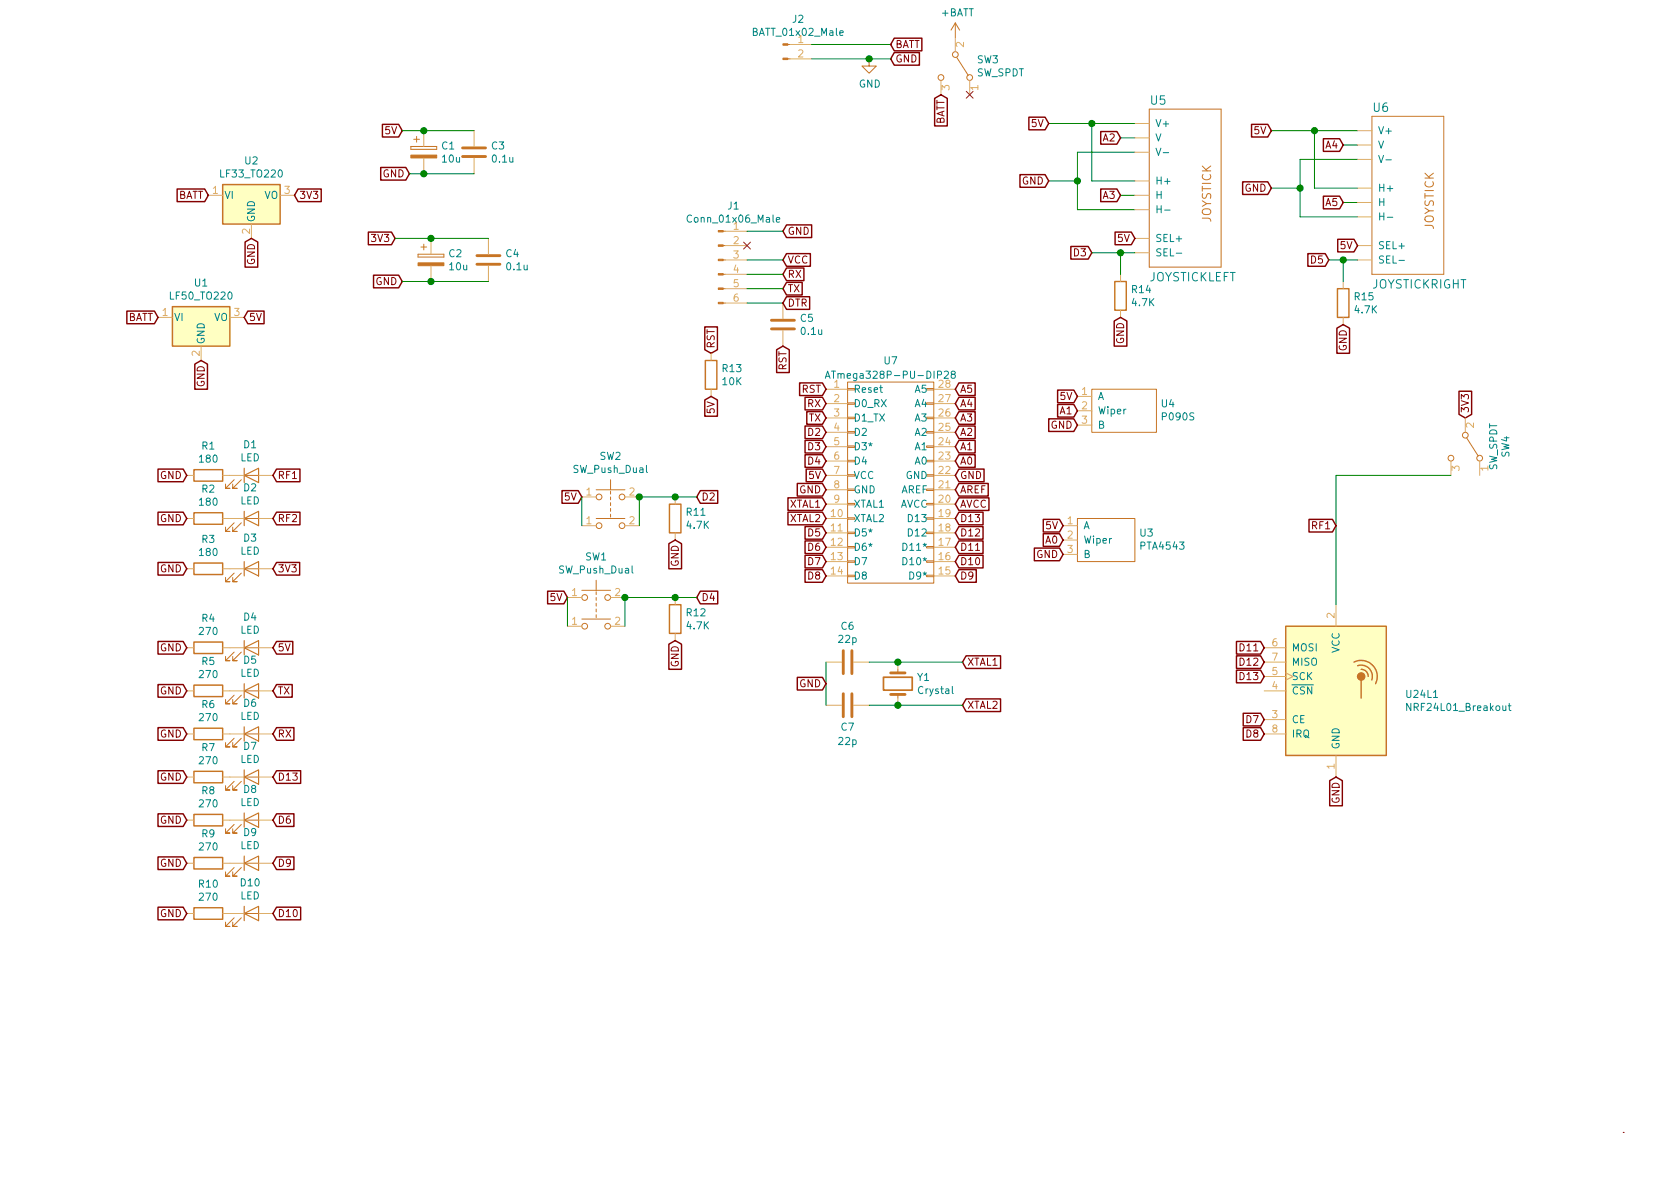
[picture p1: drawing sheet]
EESchema Schematic File Version 4
LIBS:Controller-cache
EELAYER 26 0
EELAYER END
$Descr A4 11693 8268
encoding utf-8
Sheet 1 1
Title ""
Date ""
Rev ""
Comp ""
Comment1 ""
Comment2 ""
Comment3 ""
Comment4 ""
$EndDescr
Wire Wire Line
	7900 850  7600 850 
Wire Wire Line
	7600 850  7300 850 
Wire Wire Line
	7900 1250 7600 1250
Wire Wire Line
	7600 1250 7600 850 
Connection ~ 7600 850 
Wire Wire Line
	7900 1050 7500 1050
Wire Wire Line
	7500 1050 7500 1250
Wire Wire Line
	7500 1250 7500 1450
Wire Wire Line
	7500 1450 7900 1450
Wire Wire Line
	7500 1250 7300 1250
Connection ~ 7500 1250
Wire Wire Line
	7900 950  7800 950 
Wire Wire Line
	7900 1350 7800 1350
$Comp
L Controller-eagle-import:JOYSTICKPTH U5
U 1 0
P 8300 1250
F 0 "U5" H 8000 1780 59  0000 L BNN
F 1 "JOYSTICKLEFT" H 8000 550 59  0000 L BNN
F 2 "Joystick:JOYSTICK" H 8300 1250 50  0001 C CNN
F 3 "" H 8300 1250 50  0001 C CNN
	1    8300 1250
	1    0    0    -1  
$EndComp
$Comp
L Regulator_Linear:LF33_TO220 U2
U 1 1
P 1750 1350
F 0 "U2" H 1750 1592 50  0000 C CNN
F 1 "LF33_TO220" H 1750 1501 50  0000 C CNN
F 2 "Package_TO_SOT_THT:TO-220-3_Vertical" H 1750 1575 50  0001 C CIN
F 3 "http://www.st.com/content/ccc/resource/technical/document/datasheet/c4/0e/7e/2a/be/bc/4c/bd/CD00000546.pdf/files/CD00000546.pdf/jcr:content/translations/en.CD00000546.pdf" H 1750 1300 50  0001 C CNN
	1    1750 1350
	1    0    0    -1  
$EndComp
$Comp
L Regulator_Linear:LF50_TO220 U1
U 1 1
P 1400 2200
F 0 "U1" H 1400 2442 50  0000 C CNN
F 1 "LF50_TO220" H 1400 2351 50  0000 C CNN
F 2 "Package_TO_SOT_THT:TO-220-3_Vertical" H 1400 2425 50  0001 C CIN
F 3 "http://www.st.com/content/ccc/resource/technical/document/datasheet/c4/0e/7e/2a/be/bc/4c/bd/CD00000546.pdf/files/CD00000546.pdf/jcr:content/translations/en.CD00000546.pdf" H 1400 2150 50  0001 C CNN
	1    1400 2200
	1    0    0    -1  
$EndComp
$Comp
L Controller-rescue:SW_Push_Dual-Buttons SW2
U 1 1
P 4250 3450
F 0 "SW2" H 4250 3735 50  0000 C CNN
F 1 "SW_Push_Dual" H 4250 3644 50  0000 C CNN
F 2 "Button_Switch_THT:SW_PUSH_6mm_H5mm" H 4250 3650 50  0001 C CNN
F 3 "" H 4250 3650 50  0001 C CNN
	1    4250 3450
	1    0    0    -1  
$EndComp
$Comp
L Controller-rescue:SW_Push_Dual-Buttons SW1
U 1 1
P 4150 4150
F 0 "SW1" H 4150 4435 50  0000 C CNN
F 1 "SW_Push_Dual" H 4150 4344 50  0000 C CNN
F 2 "Button_Switch_THT:SW_PUSH_6mm_H5mm" H 4150 4350 50  0001 C CNN
F 3 "" H 4150 4350 50  0001 C CNN
	1    4150 4150
	1    0    0    -1  
$EndComp
$Comp
L Switch:SW_SPDT SW3
U 1 1
P 6650 450
F 0 "SW3" V 6604 598 50  0000 L CNN
F 1 "SW_SPDT" V 6695 598 50  0000 L CNN
F 2 "Connector_PinHeader_2.54mm:PinHeader_1x03_P2.54mm_Vertical" H 6650 450 50  0001 C CNN
F 3 "" H 6650 450 50  0001 C CNN
	1    6650 450 
	0    1    1    0   
$EndComp
$Comp
L Connector:Conn_01x02_Male J2
U 1 1
P 5450 300
F 0 "J2" H 5556 478 50  0000 C CNN
F 1 "BATT_01x02_Male" H 5556 387 50  0000 C CNN
F 2 "Connector_PinHeader_2.54mm:PinHeader_1x02_P2.54mm_Vertical" H 5450 300 50  0001 C CNN
F 3 "~" H 5450 300 50  0001 C CNN
	1    5450 300 
	1    0    0    -1  
$EndComp
Wire Wire Line
	9450 900  9150 900 
Wire Wire Line
	9150 900  8850 900 
Wire Wire Line
	9450 1300 9150 1300
Wire Wire Line
	9150 1300 9150 900 
Connection ~ 9150 900 
Wire Wire Line
	9450 1100 9050 1100
Wire Wire Line
	9050 1100 9050 1300
Wire Wire Line
	9050 1300 9050 1500
Wire Wire Line
	9050 1500 9450 1500
Wire Wire Line
	9050 1300 8850 1300
Connection ~ 9050 1300
Wire Wire Line
	9450 1000 9350 1000
Wire Wire Line
	9450 1400 9350 1400
$Comp
L Controller-eagle-import:JOYSTICKPTH U6
U 1 0
P 9850 1300
F 0 "U6" H 9550 1830 59  0000 L BNN
F 1 "JOYSTICKRIGHT" H 9550 600 59  0000 L BNN
F 2 "Joystick:JOYSTICK" H 9850 1300 50  0001 C CNN
F 3 "" H 9850 1300 50  0001 C CNN
	1    9850 1300
	1    0    0    -1  
$EndComp
$Comp
L Controller-rescue:P090S-Potentiometers U4
U 1 1
P 7650 3000
F 0 "U4" H 8077 3201 50  0000 L CNN
F 1 "P090S" H 8077 3110 50  0000 L CNN
F 2 "Potentiometer_THT:Potentiometer_Alps_RK09K_Single_Vertical" H 7650 3000 50  0001 C CNN
F 3 "" H 7650 3000 50  0001 C CNN
	1    7650 3000
	1    0    0    -1  
$EndComp
$Comp
L Controller-rescue:PTA4543-Potentiometers U3
U 1 1
P 7550 3900
F 0 "U3" H 7928 4101 50  0000 L CNN
F 1 "PTA4543" H 7928 4010 50  0000 L CNN
F 2 "Potentiometer_THT:Potentiometer_Bourns_PTA4543_Single_Slide" H 7700 4350 50  0001 C CNN
F 3 "" H 7700 4350 50  0001 C CNN
	1    7550 3900
	1    0    0    -1  
$EndComp
$Comp
L Controller-rescue:ATmega328P-PU-DIP28-ATMega U7
U 1 1
P 6150 3300
F 0 "U7" H 6200 4100 50  0000 C CNN
F 1 "ATmega328P-PU-DIP28" H 6200 4000 50  0000 C CNN
F 2 "Package_DIP:DIP-28_W7.62mm" H 5950 3300 50  0001 C CNN
F 3 "~" H 5950 3300 50  0001 C CNN
	1    6150 3300
	1    0    0    -1  
$EndComp
Text GLabel 5750 2700 0    50   Input ~ 0
RST
Text GLabel 5750 2800 0    50   Input ~ 0
RX
Text GLabel 5750 2900 0    50   Input ~ 0
TX
Text GLabel 5750 3000 0    50   Input ~ 0
D2
Text GLabel 5750 3100 0    50   Input ~ 0
D3
Text GLabel 5750 3200 0    50   Input ~ 0
D4
Text GLabel 5750 3300 0    50   Input ~ 0
5V
Text GLabel 5750 3400 0    50   Input ~ 0
GND
Text GLabel 5750 3500 0    50   Input ~ 0
XTAL1
Text GLabel 5750 3600 0    50   Input ~ 0
XTAL2
Text GLabel 5750 3700 0    50   Input ~ 0
D5
Text GLabel 5750 3800 0    50   Input ~ 0
D6
Text GLabel 5750 3900 0    50   Input ~ 0
D7
Text GLabel 5750 4000 0    50   Input ~ 0
D8
Text GLabel 6650 4000 2    50   Input ~ 0
D9
Text GLabel 6650 3900 2    50   Input ~ 0
D10
Text GLabel 6650 3800 2    50   Input ~ 0
D11
Text GLabel 6650 3700 2    50   Input ~ 0
D12
Text GLabel 6650 3600 2    50   Input ~ 0
D13
Text GLabel 6650 3500 2    50   Input ~ 0
AVCC
Text GLabel 6650 3400 2    50   Input ~ 0
AREF
Text GLabel 6650 3300 2    50   Input ~ 0
GND
Text GLabel 6650 3200 2    50   Input ~ 0
A0
Text GLabel 6650 3100 2    50   Input ~ 0
A1
Text GLabel 6650 3000 2    50   Input ~ 0
A2
Text GLabel 6650 2900 2    50   Input ~ 0
A3
Text GLabel 6650 2800 2    50   Input ~ 0
A4
Text GLabel 6650 2700 2    50   Input ~ 0
A5
$Comp
L power:GND #PWR01
U 1 1
P 6050 400
F 0 "#PWR01" H 6050 150 50  0001 C CNN
F 1 "GND" H 6055 227 50  0000 C CNN
F 2 "" H 6050 400 50  0001 C CNN
F 3 "" H 6050 400 50  0001 C CNN
	1    6050 400 
	1    0    0    -1  
$EndComp
$Comp
L power:+BATT #PWR02
U 1 1
P 6650 250
F 0 "#PWR02" H 6650 100 50  0001 C CNN
F 1 "+BATT" H 6665 423 50  0000 C CNN
F 2 "" H 6650 250 50  0001 C CNN
F 3 "" H 6650 250 50  0001 C CNN
	1    6650 250 
	1    0    0    -1  
$EndComp
Wire Wire Line
	6050 400  5650 400 
Text GLabel 8850 900  0    50   Input ~ 0
5V
Text GLabel 7300 850  0    50   Input ~ 0
5V
Text GLabel 8850 1300 0    50   Input ~ 0
GND
Text GLabel 7300 1250 0    50   Input ~ 0
GND
Text GLabel 6550 650  3    50   Input ~ 0
BATT
Text GLabel 6200 400  2    50   Input ~ 0
GND
Wire Wire Line
	6200 400  6050 400 
Connection ~ 6050 400 
Text GLabel 1450 1350 0    50   Input ~ 0
BATT
Text GLabel 1100 2200 0    50   Input ~ 0
BATT
Text GLabel 2050 1350 2    50   Input ~ 0
3V3
Text GLabel 1700 2200 2    50   Input ~ 0
5V
Text GLabel 1400 2500 3    50   Input ~ 0
GND
Text GLabel 1750 1650 3    50   Input ~ 0
GND
Text GLabel 2800 900  0    50   Input ~ 0
5V
Text GLabel 2850 1200 0    50   Input ~ 0
GND
Text GLabel 2750 1650 0    50   Input ~ 0
3V3
Text GLabel 2800 1950 0    50   Input ~ 0
GND
$Comp
L Device:CP C1
U 1 1
P 2950 1050
F 0 "C1" H 3068 1096 50  0000 L CNN
F 1 "10u" H 3068 1005 50  0000 L CNN
F 2 "Capacitor_THT:CP_Radial_D5.0mm_P2.00mm" H 2988 900 50  0001 C CNN
F 3 "~" H 2950 1050 50  0001 C CNN
	1    2950 1050
	1    0    0    -1  
$EndComp
$Comp
L Device:CP C2
U 1 1
P 3000 1800
F 0 "C2" H 3118 1846 50  0000 L CNN
F 1 "10u" H 3118 1755 50  0000 L CNN
F 2 "Capacitor_THT:CP_Radial_D5.0mm_P2.00mm" H 3038 1650 50  0001 C CNN
F 3 "~" H 3000 1800 50  0001 C CNN
	1    3000 1800
	1    0    0    -1  
$EndComp
$Comp
L Device:C C3
U 1 1
P 3300 1050
F 0 "C3" H 3415 1096 50  0000 L CNN
F 1 "0.1u" H 3415 1005 50  0000 L CNN
F 2 "Capacitor_THT:C_Axial_L5.1mm_D3.1mm_P7.50mm_Horizontal" H 3338 900 50  0001 C CNN
F 3 "~" H 3300 1050 50  0001 C CNN
	1    3300 1050
	1    0    0    -1  
$EndComp
$Comp
L Device:C C4
U 1 1
P 3400 1800
F 0 "C4" H 3515 1846 50  0000 L CNN
F 1 "0.1u" H 3515 1755 50  0000 L CNN
F 2 "Capacitor_THT:C_Axial_L5.1mm_D3.1mm_P7.50mm_Horizontal" H 3438 1650 50  0001 C CNN
F 3 "~" H 3400 1800 50  0001 C CNN
	1    3400 1800
	1    0    0    -1  
$EndComp
Wire Wire Line
	3400 1950 3000 1950
Connection ~ 3000 1650
Wire Wire Line
	3400 1650 3000 1650
Wire Wire Line
	2750 1650 3000 1650
Wire Wire Line
	2800 1950 3000 1950
Connection ~ 3000 1950
Wire Wire Line
	2800 900  2950 900 
Wire Wire Line
	2950 900  3300 900 
Connection ~ 2950 900 
Wire Wire Line
	3300 1200 2950 1200
Wire Wire Line
	2850 1200 2950 1200
Connection ~ 2950 1200
Text GLabel 10200 2900 1    50   Input ~ 0
3V3
Wire Wire Line
	5650 300  6200 300 
NoConn ~ 6750 650 
Text GLabel 6200 300  2    50   Input ~ 0
BATT
Text GLabel 4050 3450 0    50   Input ~ 0
5V
Text GLabel 3950 4150 0    50   Input ~ 0
5V
$Comp
L Device:R R11
U 1 1
P 4700 3600
F 0 "R11" H 4770 3646 50  0000 L CNN
F 1 "4.7K" H 4770 3555 50  0000 L CNN
F 2 "Resistor_THT:R_Axial_DIN0207_L6.3mm_D2.5mm_P7.62mm_Horizontal" V 4630 3600 50  0001 C CNN
F 3 "~" H 4700 3600 50  0001 C CNN
	1    4700 3600
	1    0    0    -1  
$EndComp
$Comp
L Device:R R12
U 1 1
P 4700 4300
F 0 "R12" H 4770 4346 50  0000 L CNN
F 1 "4.7K" H 4770 4255 50  0000 L CNN
F 2 "Resistor_THT:R_Axial_DIN0207_L6.3mm_D2.5mm_P7.62mm_Horizontal" V 4630 4300 50  0001 C CNN
F 3 "~" H 4700 4300 50  0001 C CNN
	1    4700 4300
	1    0    0    -1  
$EndComp
Wire Wire Line
	4350 4150 4700 4150
Wire Wire Line
	4450 3450 4700 3450
Text GLabel 4700 3750 3    50   Input ~ 0
GND
Text GLabel 4700 4450 3    50   Input ~ 0
GND
Text GLabel 4850 3450 2    50   Input ~ 0
D2
Text GLabel 4850 4150 2    50   Input ~ 0
D4
Wire Wire Line
	4700 3450 4850 3450
Connection ~ 4700 3450
Wire Wire Line
	4850 4150 4700 4150
Connection ~ 4700 4150
Text GLabel 7500 2750 0    50   Input ~ 0
5V
Text GLabel 7400 3650 0    50   Input ~ 0
5V
Text GLabel 7500 2950 0    50   Input ~ 0
GND
Text GLabel 7400 3850 0    50   Input ~ 0
GND
Text GLabel 7400 3750 0    50   Input ~ 0
A0
Text GLabel 7500 2850 0    50   Input ~ 0
A1
Text GLabel 7800 950  0    50   Input ~ 0
A2
Text GLabel 7800 1350 0    50   Input ~ 0
A3
Text GLabel 9350 1000 0    50   Input ~ 0
A4
Text GLabel 9350 1400 0    50   Input ~ 0
A5
Text GLabel 7900 1650 0    50   Input ~ 0
5V
Text GLabel 9450 1700 0    50   Input ~ 0
5V
$Comp
L Device:R R15
U 1 1
P 9350 2100
F 0 "R15" H 9420 2146 50  0000 L CNN
F 1 "4.7K" H 9420 2055 50  0000 L CNN
F 2 "Resistor_THT:R_Axial_DIN0207_L6.3mm_D2.5mm_P7.62mm_Horizontal" V 9280 2100 50  0001 C CNN
F 3 "~" H 9350 2100 50  0001 C CNN
	1    9350 2100
	1    0    0    -1  
$EndComp
$Comp
L Device:R R14
U 1 1
P 7800 2050
F 0 "R14" H 7870 2096 50  0000 L CNN
F 1 "4.7K" H 7870 2005 50  0000 L CNN
F 2 "Resistor_THT:R_Axial_DIN0207_L6.3mm_D2.5mm_P7.62mm_Horizontal" V 7730 2050 50  0001 C CNN
F 3 "~" H 7800 2050 50  0001 C CNN
	1    7800 2050
	1    0    0    -1  
$EndComp
Text GLabel 7600 1750 0    50   Input ~ 0
D3
Text GLabel 9250 1800 0    50   Input ~ 0
D5
Wire Wire Line
	9250 1800 9350 1800
Wire Wire Line
	9350 1950 9350 1800
Connection ~ 9350 1800
Wire Wire Line
	9350 1800 9450 1800
Wire Wire Line
	7900 1750 7800 1750
Wire Wire Line
	7800 1750 7800 1900
Wire Wire Line
	7800 1750 7600 1750
Connection ~ 7800 1750
Text GLabel 7800 2200 3    50   Input ~ 0
GND
Text GLabel 9350 2250 3    50   Input ~ 0
GND
$Comp
L Switch:SW_SPDT SW4
U 1 1
P 10200 3100
F 0 "SW4" H 10200 3385 50  0000 C CNN
F 1 "SW_SPDT" H 10200 3300 50  0000 C CNN
F 2 "Connector_PinHeader_2.54mm:PinHeader_1x03_P2.54mm_Vertical" H 10200 3100 50  0001 C CNN
F 3 "" H 10200 3100 50  0001 C CNN
	1    10200 3100
	0    1    1    0   
$EndComp
$Comp
L RF:NRF24L01_Breakout U24L1
U 1 1
P 9300 4800
F 0 "U24L1" H 9778 4778 50  0000 L CNN
F 1 "NRF24L01_Breakout" H 9778 4687 50  0000 L CNN
F 2 "RF_Module:nRF24L01_Breakout" H 9450 5400 50  0001 L CIN
F 3 "http://www.nordicsemi.com/eng/content/download/2730/34105/file/nRF24L01_Product_Specification_v2_0.pdf" H 9300 4700 50  0001 C CNN
	1    9300 4800
	1    0    0    -1  
$EndComp
Text GLabel 9300 5400 3    50   Input ~ 0
GND
Text GLabel 8800 5100 0    50   Input ~ 0
D8
Text GLabel 8800 5000 0    50   Input ~ 0
D7
Text GLabel 8800 4700 0    50   Input ~ 0
D13
Text GLabel 8800 4600 0    50   Input ~ 0
D12
Text GLabel 8800 4500 0    50   Input ~ 0
D11
Wire Wire Line
	9300 4200 9300 3300
Wire Wire Line
	9300 3300 10100 3300
$Comp
L Connector:Conn_01x06_Male J1
U 1 1
P 5000 1800
F 0 "J1" H 5106 2178 50  0000 C CNN
F 1 "Conn_01x06_Male" H 5106 2087 50  0000 C CNN
F 2 "Connector_PinHeader_2.54mm:PinHeader_1x06_P2.54mm_Vertical" H 5000 1800 50  0001 C CNN
F 3 "~" H 5000 1800 50  0001 C CNN
	1    5000 1800
	1    0    0    -1  
$EndComp
Text GLabel 5450 1600 2    50   Input ~ 0
GND
Text GLabel 5450 1800 2    50   Input ~ 0
VCC
Text GLabel 5450 2000 2    50   Input ~ 0
TX
Text GLabel 5450 1900 2    50   Input ~ 0
RX
Wire Wire Line
	5200 2000 5450 2000
Wire Wire Line
	5200 1900 5450 1900
Wire Wire Line
	5200 1800 5450 1800
Wire Wire Line
	5200 1600 5450 1600
NoConn ~ 5200 1700
$Comp
L Device:C C5
U 1 1
P 5450 2250
F 0 "C5" H 5565 2296 50  0000 L CNN
F 1 "0.1u" H 5565 2205 50  0000 L CNN
F 2 "Capacitor_THT:C_Axial_L5.1mm_D3.1mm_P7.50mm_Horizontal" H 5488 2100 50  0001 C CNN
F 3 "~" H 5450 2250 50  0001 C CNN
	1    5450 2250
	1    0    0    -1  
$EndComp
Text GLabel 5450 2400 3    50   Input ~ 0
RST
Wire Wire Line
	5200 2100 5450 2100
Text GLabel 4950 2450 1    50   Input ~ 0
RST
$Comp
L Device:R R13
U 1 1
P 4950 2600
F 0 "R13" H 5020 2646 50  0000 L CNN
F 1 "10K" H 5020 2555 50  0000 L CNN
F 2 "Resistor_THT:R_Axial_DIN0207_L6.3mm_D2.5mm_P7.62mm_Horizontal" V 4880 2600 50  0001 C CNN
F 3 "~" H 4950 2600 50  0001 C CNN
	1    4950 2600
	1    0    0    -1  
$EndComp
Text GLabel 4950 2750 3    50   Input ~ 0
5V
$Comp
L Device:Crystal Y1
U 1 1
P 6250 4750
F 0 "Y1" V 6204 4881 50  0000 L CNN
F 1 "Crystal" V 6295 4881 50  0000 L CNN
F 2 "Crystal:Crystal_HC49-U_Vertical" H 6250 4750 50  0001 C CNN
F 3 "~" H 6250 4750 50  0001 C CNN
	1    6250 4750
	0    1    1    0   
$EndComp
$Comp
L Device:C C6
U 1 1
P 5900 4600
F 0 "C6" V 5648 4600 50  0000 C CNN
F 1 "22p" V 5739 4600 50  0000 C CNN
F 2 "Capacitor_THT:C_Axial_L3.8mm_D2.6mm_P7.50mm_Horizontal" H 5938 4450 50  0001 C CNN
F 3 "~" H 5900 4600 50  0001 C CNN
	1    5900 4600
	0    1    1    0   
$EndComp
$Comp
L Device:C C7
U 1 1
P 5900 4900
F 0 "C7" V 6050 4900 50  0000 C CNN
F 1 "22p" V 6150 4900 50  0000 C CNN
F 2 "Capacitor_THT:C_Axial_L3.8mm_D2.6mm_P7.50mm_Horizontal" H 5938 4750 50  0001 C CNN
F 3 "~" H 5900 4900 50  0001 C CNN
	1    5900 4900
	0    1    1    0   
$EndComp
Wire Wire Line
	5750 4600 5750 4900
Text GLabel 5750 4750 0    50   Input ~ 0
GND
Wire Wire Line
	6050 4600 6250 4600
Wire Wire Line
	6050 4900 6250 4900
Text GLabel 6700 4600 2    50   Input ~ 0
XTAL1
Text GLabel 6700 4900 2    50   Input ~ 0
XTAL2
Wire Wire Line
	6700 4600 6250 4600
Connection ~ 6250 4600
Wire Wire Line
	6250 4900 6700 4900
Connection ~ 6250 4900
$Comp
L Device:LED D2
U 1 1
P 1750 3600
F 0 "D2" H 1741 3816 50  0000 C CNN
F 1 "LED" H 1741 3725 50  0000 C CNN
F 2 "LED_THT:LED_D3.0mm" H 1750 3600 50  0001 C CNN
F 3 "~" H 1750 3600 50  0001 C CNN
	1    1750 3600
	1    0    0    -1  
$EndComp
$Comp
L Device:LED D3
U 1 1
P 1750 3950
F 0 "D3" H 1741 4166 50  0000 C CNN
F 1 "LED" H 1741 4075 50  0000 C CNN
F 2 "LED_THT:LED_D3.0mm" H 1750 3950 50  0001 C CNN
F 3 "~" H 1750 3950 50  0001 C CNN
	1    1750 3950
	1    0    0    -1  
$EndComp
$Comp
L Device:LED D4
U 1 1
P 1750 4500
F 0 "D4" H 1741 4716 50  0000 C CNN
F 1 "LED" H 1741 4625 50  0000 C CNN
F 2 "LED_THT:LED_D3.0mm" H 1750 4500 50  0001 C CNN
F 3 "~" H 1750 4500 50  0001 C CNN
	1    1750 4500
	1    0    0    -1  
$EndComp
$Comp
L Device:LED D5
U 1 1
P 1750 4800
F 0 "D5" H 1741 5016 50  0000 C CNN
F 1 "LED" H 1741 4925 50  0000 C CNN
F 2 "LED_THT:LED_D3.0mm" H 1750 4800 50  0001 C CNN
F 3 "~" H 1750 4800 50  0001 C CNN
	1    1750 4800
	1    0    0    -1  
$EndComp
$Comp
L Device:LED D6
U 1 1
P 1750 5100
F 0 "D6" H 1741 5316 50  0000 C CNN
F 1 "LED" H 1741 5225 50  0000 C CNN
F 2 "LED_THT:LED_D3.0mm" H 1750 5100 50  0001 C CNN
F 3 "~" H 1750 5100 50  0001 C CNN
	1    1750 5100
	1    0    0    -1  
$EndComp
$Comp
L Device:LED D7
U 1 1
P 1750 5400
F 0 "D7" H 1741 5616 50  0000 C CNN
F 1 "LED" H 1741 5525 50  0000 C CNN
F 2 "LED_THT:LED_D3.0mm" H 1750 5400 50  0001 C CNN
F 3 "~" H 1750 5400 50  0001 C CNN
	1    1750 5400
	1    0    0    -1  
$EndComp
$Comp
L Device:LED D8
U 1 1
P 1750 5700
F 0 "D8" H 1741 5916 50  0000 C CNN
F 1 "LED" H 1741 5825 50  0000 C CNN
F 2 "LED_THT:LED_D3.0mm" H 1750 5700 50  0001 C CNN
F 3 "~" H 1750 5700 50  0001 C CNN
	1    1750 5700
	1    0    0    -1  
$EndComp
$Comp
L Device:LED D9
U 1 1
P 1750 6000
F 0 "D9" H 1741 6216 50  0000 C CNN
F 1 "LED" H 1741 6125 50  0000 C CNN
F 2 "LED_THT:LED_D3.0mm" H 1750 6000 50  0001 C CNN
F 3 "~" H 1750 6000 50  0001 C CNN
	1    1750 6000
	1    0    0    -1  
$EndComp
$Comp
L Device:LED D1
U 1 1
P 1750 3300
F 0 "D1" H 1741 3516 50  0000 C CNN
F 1 "LED" H 1741 3425 50  0000 C CNN
F 2 "LED_THT:LED_D3.0mm" H 1750 3300 50  0001 C CNN
F 3 "~" H 1750 3300 50  0001 C CNN
	1    1750 3300
	1    0    0    -1  
$EndComp
Text GLabel 9300 3650 0    50   Input ~ 0
RF1
Text GLabel 1900 3300 2    50   Input ~ 0
RF1
Text GLabel 1900 3600 2    50   Input ~ 0
RF2
$Comp
L Device:R R1
U 1 1
P 1450 3300
F 0 "R1" V 1243 3300 50  0000 C CNN
F 1 "180" V 1334 3300 50  0000 C CNN
F 2 "Resistor_THT:R_Axial_DIN0207_L6.3mm_D2.5mm_P7.62mm_Horizontal" V 1380 3300 50  0001 C CNN
F 3 "~" H 1450 3300 50  0001 C CNN
	1    1450 3300
	0    1    1    0   
$EndComp
$Comp
L Device:R R2
U 1 1
P 1450 3600
F 0 "R2" V 1243 3600 50  0000 C CNN
F 1 "180" V 1334 3600 50  0000 C CNN
F 2 "Resistor_THT:R_Axial_DIN0207_L6.3mm_D2.5mm_P7.62mm_Horizontal" V 1380 3600 50  0001 C CNN
F 3 "~" H 1450 3600 50  0001 C CNN
	1    1450 3600
	0    1    1    0   
$EndComp
$Comp
L Device:R R3
U 1 1
P 1450 3950
F 0 "R3" V 1243 3950 50  0000 C CNN
F 1 "180" V 1334 3950 50  0000 C CNN
F 2 "Resistor_THT:R_Axial_DIN0207_L6.3mm_D2.5mm_P7.62mm_Horizontal" V 1380 3950 50  0001 C CNN
F 3 "~" H 1450 3950 50  0001 C CNN
	1    1450 3950
	0    1    1    0   
$EndComp
$Comp
L Device:R R4
U 1 1
P 1450 4500
F 0 "R4" V 1243 4500 50  0000 C CNN
F 1 "270" V 1334 4500 50  0000 C CNN
F 2 "Resistor_THT:R_Axial_DIN0207_L6.3mm_D2.5mm_P7.62mm_Horizontal" V 1380 4500 50  0001 C CNN
F 3 "~" H 1450 4500 50  0001 C CNN
	1    1450 4500
	0    1    1    0   
$EndComp
$Comp
L Device:R R5
U 1 1
P 1450 4800
F 0 "R5" V 1243 4800 50  0000 C CNN
F 1 "270" V 1334 4800 50  0000 C CNN
F 2 "Resistor_THT:R_Axial_DIN0207_L6.3mm_D2.5mm_P7.62mm_Horizontal" V 1380 4800 50  0001 C CNN
F 3 "~" H 1450 4800 50  0001 C CNN
	1    1450 4800
	0    1    1    0   
$EndComp
$Comp
L Device:R R6
U 1 1
P 1450 5100
F 0 "R6" V 1243 5100 50  0000 C CNN
F 1 "270" V 1334 5100 50  0000 C CNN
F 2 "Resistor_THT:R_Axial_DIN0207_L6.3mm_D2.5mm_P7.62mm_Horizontal" V 1380 5100 50  0001 C CNN
F 3 "~" H 1450 5100 50  0001 C CNN
	1    1450 5100
	0    1    1    0   
$EndComp
$Comp
L Device:R R7
U 1 1
P 1450 5400
F 0 "R7" V 1243 5400 50  0000 C CNN
F 1 "270" V 1334 5400 50  0000 C CNN
F 2 "Resistor_THT:R_Axial_DIN0207_L6.3mm_D2.5mm_P7.62mm_Horizontal" V 1380 5400 50  0001 C CNN
F 3 "~" H 1450 5400 50  0001 C CNN
	1    1450 5400
	0    1    1    0   
$EndComp
$Comp
L Device:R R8
U 1 1
P 1450 5700
F 0 "R8" V 1243 5700 50  0000 C CNN
F 1 "270" V 1334 5700 50  0000 C CNN
F 2 "Resistor_THT:R_Axial_DIN0207_L6.3mm_D2.5mm_P7.62mm_Horizontal" V 1380 5700 50  0001 C CNN
F 3 "~" H 1450 5700 50  0001 C CNN
	1    1450 5700
	0    1    1    0   
$EndComp
$Comp
L Device:R R9
U 1 1
P 1450 6000
F 0 "R9" V 1243 6000 50  0000 C CNN
F 1 "270" V 1334 6000 50  0000 C CNN
F 2 "Resistor_THT:R_Axial_DIN0207_L6.3mm_D2.5mm_P7.62mm_Horizontal" V 1380 6000 50  0001 C CNN
F 3 "~" H 1450 6000 50  0001 C CNN
	1    1450 6000
	0    1    1    0   
$EndComp
Text GLabel 1300 3300 0    50   Input ~ 0
GND
Text GLabel 1300 3600 0    50   Input ~ 0
GND
Text GLabel 1300 3950 0    50   Input ~ 0
GND
Text GLabel 1300 4500 0    50   Input ~ 0
GND
Text GLabel 1300 4800 0    50   Input ~ 0
GND
Text GLabel 1300 5100 0    50   Input ~ 0
GND
Text GLabel 1300 5400 0    50   Input ~ 0
GND
Text GLabel 1300 5700 0    50   Input ~ 0
GND
Text GLabel 1300 6000 0    50   Input ~ 0
GND
Text GLabel 1900 4500 2    50   Input ~ 0
5V
Text GLabel 1900 3950 2    50   Input ~ 0
3V3
Text GLabel 1900 4800 2    50   Input ~ 0
TX
Text GLabel 1900 5100 2    50   Input ~ 0
RX
Text GLabel 1900 5400 2    50   Input ~ 0
D13
Text GLabel 1900 5700 2    50   Input ~ 0
D6
Text GLabel 1900 6000 2    50   Input ~ 0
D9
$Comp
L Device:LED D10
U 1 1
P 1750 6350
F 0 "D10" H 1741 6566 50  0000 C CNN
F 1 "LED" H 1741 6475 50  0000 C CNN
F 2 "LED_THT:LED_D3.0mm" H 1750 6350 50  0001 C CNN
F 3 "~" H 1750 6350 50  0001 C CNN
	1    1750 6350
	1    0    0    -1  
$EndComp
$Comp
L Device:R R10
U 1 1
P 1450 6350
F 0 "R10" V 1243 6350 50  0000 C CNN
F 1 "270" V 1334 6350 50  0000 C CNN
F 2 "Resistor_THT:R_Axial_DIN0207_L6.3mm_D2.5mm_P7.62mm_Horizontal" V 1380 6350 50  0001 C CNN
F 3 "~" H 1450 6350 50  0001 C CNN
	1    1450 6350
	0    1    1    0   
$EndComp
Text GLabel 1300 6350 0    50   Input ~ 0
GND
Text GLabel 1900 6350 2    50   Input ~ 0
D10
Wire Wire Line
	4050 3650 4050 3450
Wire Wire Line
	4450 3650 4450 3450
Connection ~ 4450 3450
Wire Wire Line
	4350 4350 4350 4150
Connection ~ 4350 4150
Wire Wire Line
	3950 4350 3950 4150
Text GLabel 5450 2100 2    50   Input ~ 0
DTR
$EndSCHEMATC
